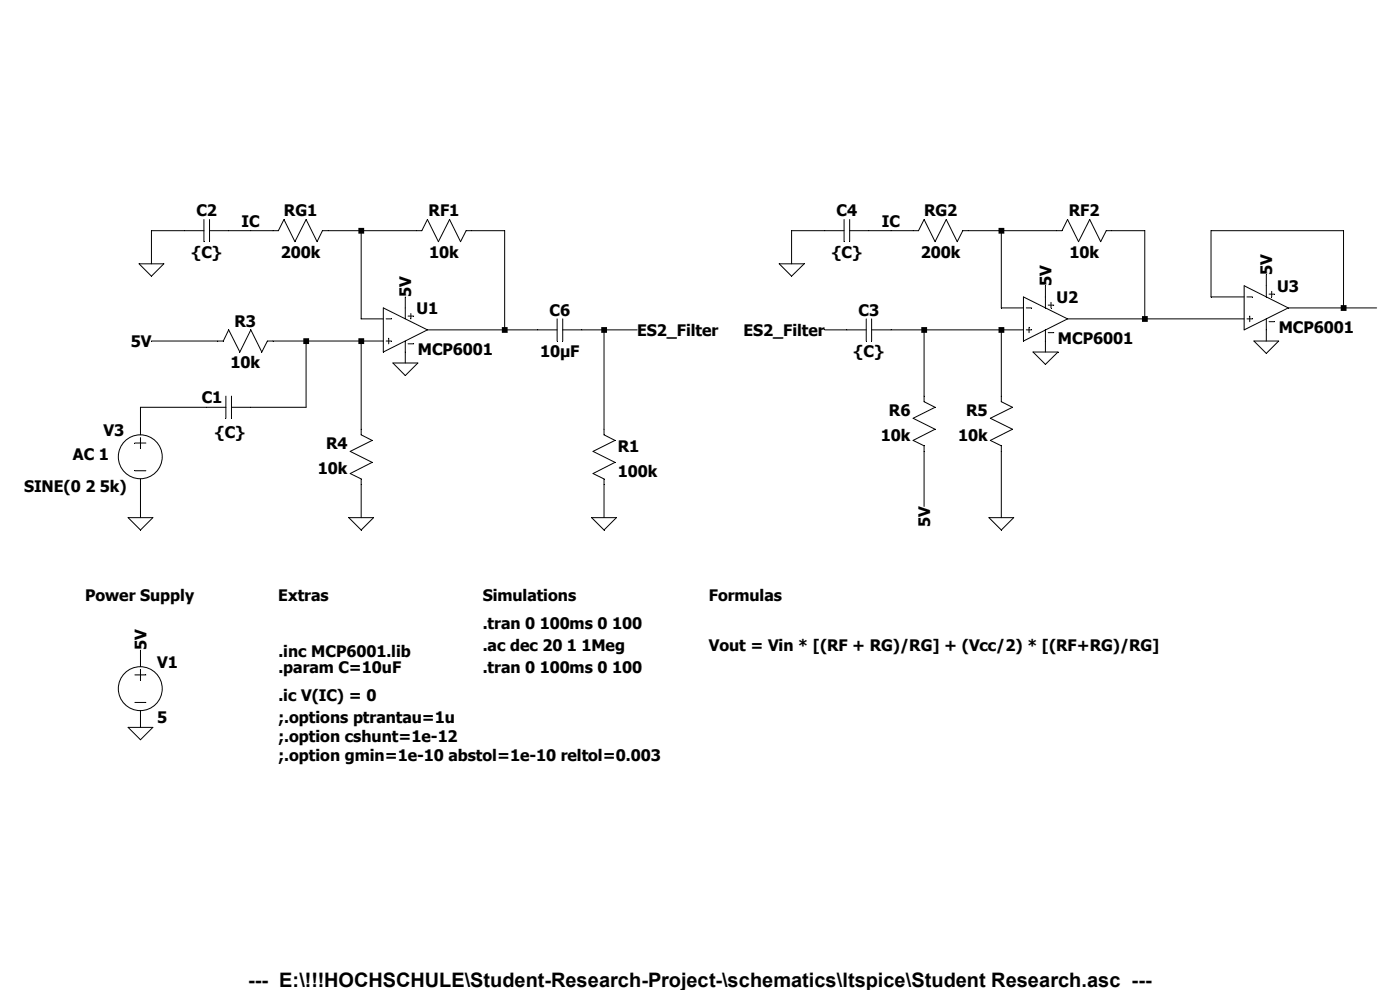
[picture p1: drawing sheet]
<svg xmlns="http://www.w3.org/2000/svg" width="297mm" height="210mm" viewBox="0 0 297 210" stroke-linecap="round" stroke-linejoin="round" font-family="sans-serif">
<g fill="none" stroke="#000" stroke-width=".21">
<path d="M29.5 56h5.3l-2.7 2.6zM43.3 48.9h-11.2v7.1M43.3 46.6v4.7M44.4 48.9h14.7l1.1-2.3 2.4 4.7 2.3-4.7 2.4 4.7 1.1-2.4h21.1l1.2-2.3 2.3 4.7 2.4-4.7 2.3 4.7 1.2-2.4h8.2v21.1M44.4 46.6v4.7M76.6 48.9v18.7h4.7M165.3 56h5.3l-2.7 2.6zM179.1 48.9h-11.2v7.1M179.1 46.6v4.7M180.3 48.9h14.6l1.1-2.3 2.4 4.7 2.3-4.7 2.4 4.7 1.2-2.4h21l1.2-2.3 2.3 4.7 2.4-4.7 2.3 4.7 1.2-2.4h8.2v18.7M180.3 46.6v4.7M212.4 48.9v16.4h4.7"/>
<path d="M268.6 58.3v4.7M32.1 72.3h15.3l1.1-2.3 2.4 4.7 2.3-4.7 2.3 4.7 1.2-2.4h24.6M64.9 72.3v14.1h-15.8M76.6 72.3v19.9l2.4 1.2-4.7 2.4 4.7 2.3-4.7 2.4 2.3 1.1v8.2M81.3 65.3l9.4 4.7-9.4 4.7zM81.9 72.3h1.2M81.9 67.6h1.2M82.5 71.8v1.1M83.4 77h5.2l-2.6 2.7zM86 63v4.6M86 72.3v4.7M86.6 67.1h1.2"/>
<path d="M86.6 72.9h1.2M87.2 66.5v1.1M90.7 70h27.5M118.2 67.6v4.7M119.4 70h15.8M119.4 67.6v4.7M128.1 70v22.2l2.4 1.2-4.7 2.4 4.7 2.3-4.7 2.4 2.3 1.1v8.2M175 70h8.8M183.8 67.6v4.7M184.9 70h32.2M184.9 67.6v4.7M196 70v15.2l2.4 1.2-4.7 2.3 4.7 2.4-4.7 2.3 2.3 1.2v12.8"/>
<path d="M212.4 70v15.2l2.4 1.2-4.7 2.3 4.7 2.4-4.7 2.3 2.3 1.2v15.2M217.1 63l9.4 4.6-9.4 4.7zM217.7 70h1.2M217.7 65.3h1.2M218.3 69.4v1.2M219.2 74.7h5.3l-2.7 2.6zM221.8 60.6v4.7M221.8 70v4.7M222.4 64.7h1.2M222.4 70.6h1.2M223 64.1v1.2M226.5 67.6h37.4"/>
<path d="M263.9 63h-7v-14.1h28.1v16.4M263.9 60.6l9.4 4.7-9.4 4.7zM264.5 67.6h1.2M264.5 63h1.2M265.1 67.1v1.1M266 72.3h5.3l-2.7 2.7zM268.6 67.6v4.7M269.2 62.4h1.2M269.2 68.2h1.2M269.8 61.8v1.2M273.3 65.3h18.8M28.6 94h2.3"/>
<path d="M28.6 99.9h2.3M29.8 92.8v2.4M47.9 86.4h-18.1v5.8M47.9 84v4.7M49.1 84v4.7M27.2 109.8h5.2l-2.6 2.6zM29.8 101.6v8.2M74 109.8h5.2l-2.6 2.6zM125.5 109.8h5.3l-2.7 2.6zM209.8 109.8h5.3l-2.7 2.6zM29.8 137.9v3.5M27.2 154.3h5.2l-2.6 2.6z"/>
<path d="M28.6 143.2h2.3M28.6 149h2.3M29.8 142v2.4M29.8 150.8v3.5"/>
<circle cx="29.8" cy="96.9" r="4.7"/>
<circle cx="29.8" cy="146.1" r="4.7"/>
</g>
<path d="M64.3 71.8h1.3v1.2h-1.3zM76 48.3h1.3v1.3h-1.3zM76 71.8h1.3v1.2h-1.3zM106.5 69.4h1.2v1.2h-1.2zM127.6 69.4h1.2v1.2h-1.2zM195.5 69.4h1.2v1.2h-1.2zM211.8 48.3h1.3v1.3h-1.3zM211.8 69.4h1.3v1.2h-1.3zM242.3 67.1h1.2v1.2h-1.2zM284.4 64.7h1.3v1.3h-1.3z" fill-rule="evenodd" fill="#000"/>
<text font-size="4.2" x="52.7" y="209.3">--- E:\!!!HOCHSCHULE\Student-Research-Project-\schematics\ltspice\Student Research.asc ---</text>
<g font-size="3.4">
<text x="41.7" y="45.9">C2</text>
<text x="60.2" y="45.9">RG1</text>
<text x="90.9" y="45.9">RF1</text>
<text x="177.5" y="45.9">C4</text>
<text x="196" y="45.9">RG2</text>
<text x="226.7" y="45.9">RF2</text>
<text x="51.3" y="48.3">IC</text>
<text x="187.1" y="48.3">IC</text>
<text x="40.6" y="54.7">{C}</text>
<text x="59.6" y="54.7">200k</text>
<text x="91.1" y="54.7">10k</text>
<text x="176.4" y="54.7">{C}</text>
<text x="195.4" y="54.7">200k</text>
<text x="226.9" y="54.7">10k</text>
<text x="269.9" y="58.3" transform="rotate(-90 269.9 58.3)">5V</text>
<text x="87.2" y="63" transform="rotate(-90 87.2 63)">5V</text>
<text x="223.1" y="60.6" transform="rotate(-90 223.1 60.6)">5V</text>
<text x="224.2" y="64.3">U2</text>
<text x="271" y="62">U3</text>
<text x="49.7" y="69.3">R3</text>
<text x="88.3" y="66.7">U1</text>
<text x="116.6" y="67">C6</text>
<text x="135.2" y="71.3">ES2_Filter</text>
<text x="157.7" y="71.3">ES2_Filter</text>
<text x="182.1" y="67">C3</text>
<text x="271.3" y="70.6">MCP6001</text>
<text x="27.8" y="73.7">5V</text>
<text x="88.6" y="75.3">MCP6001</text>
<text x="114.6" y="75.7">10µF</text>
<text x="181.1" y="75.7">{C}</text>
<text x="224.5" y="73">MCP6001</text>
<text x="48.9" y="78.1">10k</text>
<text x="42.8" y="85.6">C1</text>
<text x="188.6" y="88.3">R6</text>
<text x="205" y="88.3">R5</text>
<text x="21.9" y="92.4">V3</text>
<text x="45.6" y="92.8">{C}</text>
<text x="69.2" y="95.3">R4</text>
<text x="131.1" y="95.9">R1</text>
<text x="186.9" y="93.6">10k</text>
<text x="203.2" y="93.6">10k</text>
<text x="15.5" y="97.5">AC 1</text>
<text x="67.4" y="100.6">10k</text>
<text x="131.1" y="101.2">100k</text>
<text x="5.1" y="104.4">SINE(0 2 5k)</text>
<text x="197.3" y="111.9" transform="rotate(-90 197.3 111.9)">5V</text>
<text x="18.1" y="127.6">Power Supply</text>
<text x="59" y="127.6">Extras</text>
<text x="102.4" y="127.6">Simulations</text>
<text x="150.4" y="127.6">Formulas</text>
<text x="31.1" y="137.9" transform="rotate(-90 31.1 137.9)">5V</text>
<text x="102.4" y="133.4">.tran 0 100ms 0 100</text>
<text x="33.3" y="141.6">V1</text>
<text x="59.1" y="139.3">.inc MCP6001.lib</text>
<text x="59.1" y="142.8">.param C=10uF</text>
<text x="102.4" y="142.8">.tran 0 100ms 0 100</text>
<text x="102.4" y="138.1">.ac dec 20 1 1Meg</text>
<text x="150.4" y="138.1">Vout = Vin * [(RF + RG)/RG] + (Vcc/2) * [(RF+RG)/RG]</text>
<text x="59.1" y="148.6">.ic V(IC) = 0</text>
<text x="33.3" y="153.3">5</text>
<text x="59.1" y="153.3">;.options ptrantau=1u</text>
<text x="59.1" y="157.4">;.option cshunt=1e-12</text>
<text x="59.1" y="161.5">;.option gmin=1e-10 abstol=1e-10 reltol=0.003</text>
</g>
</svg>
